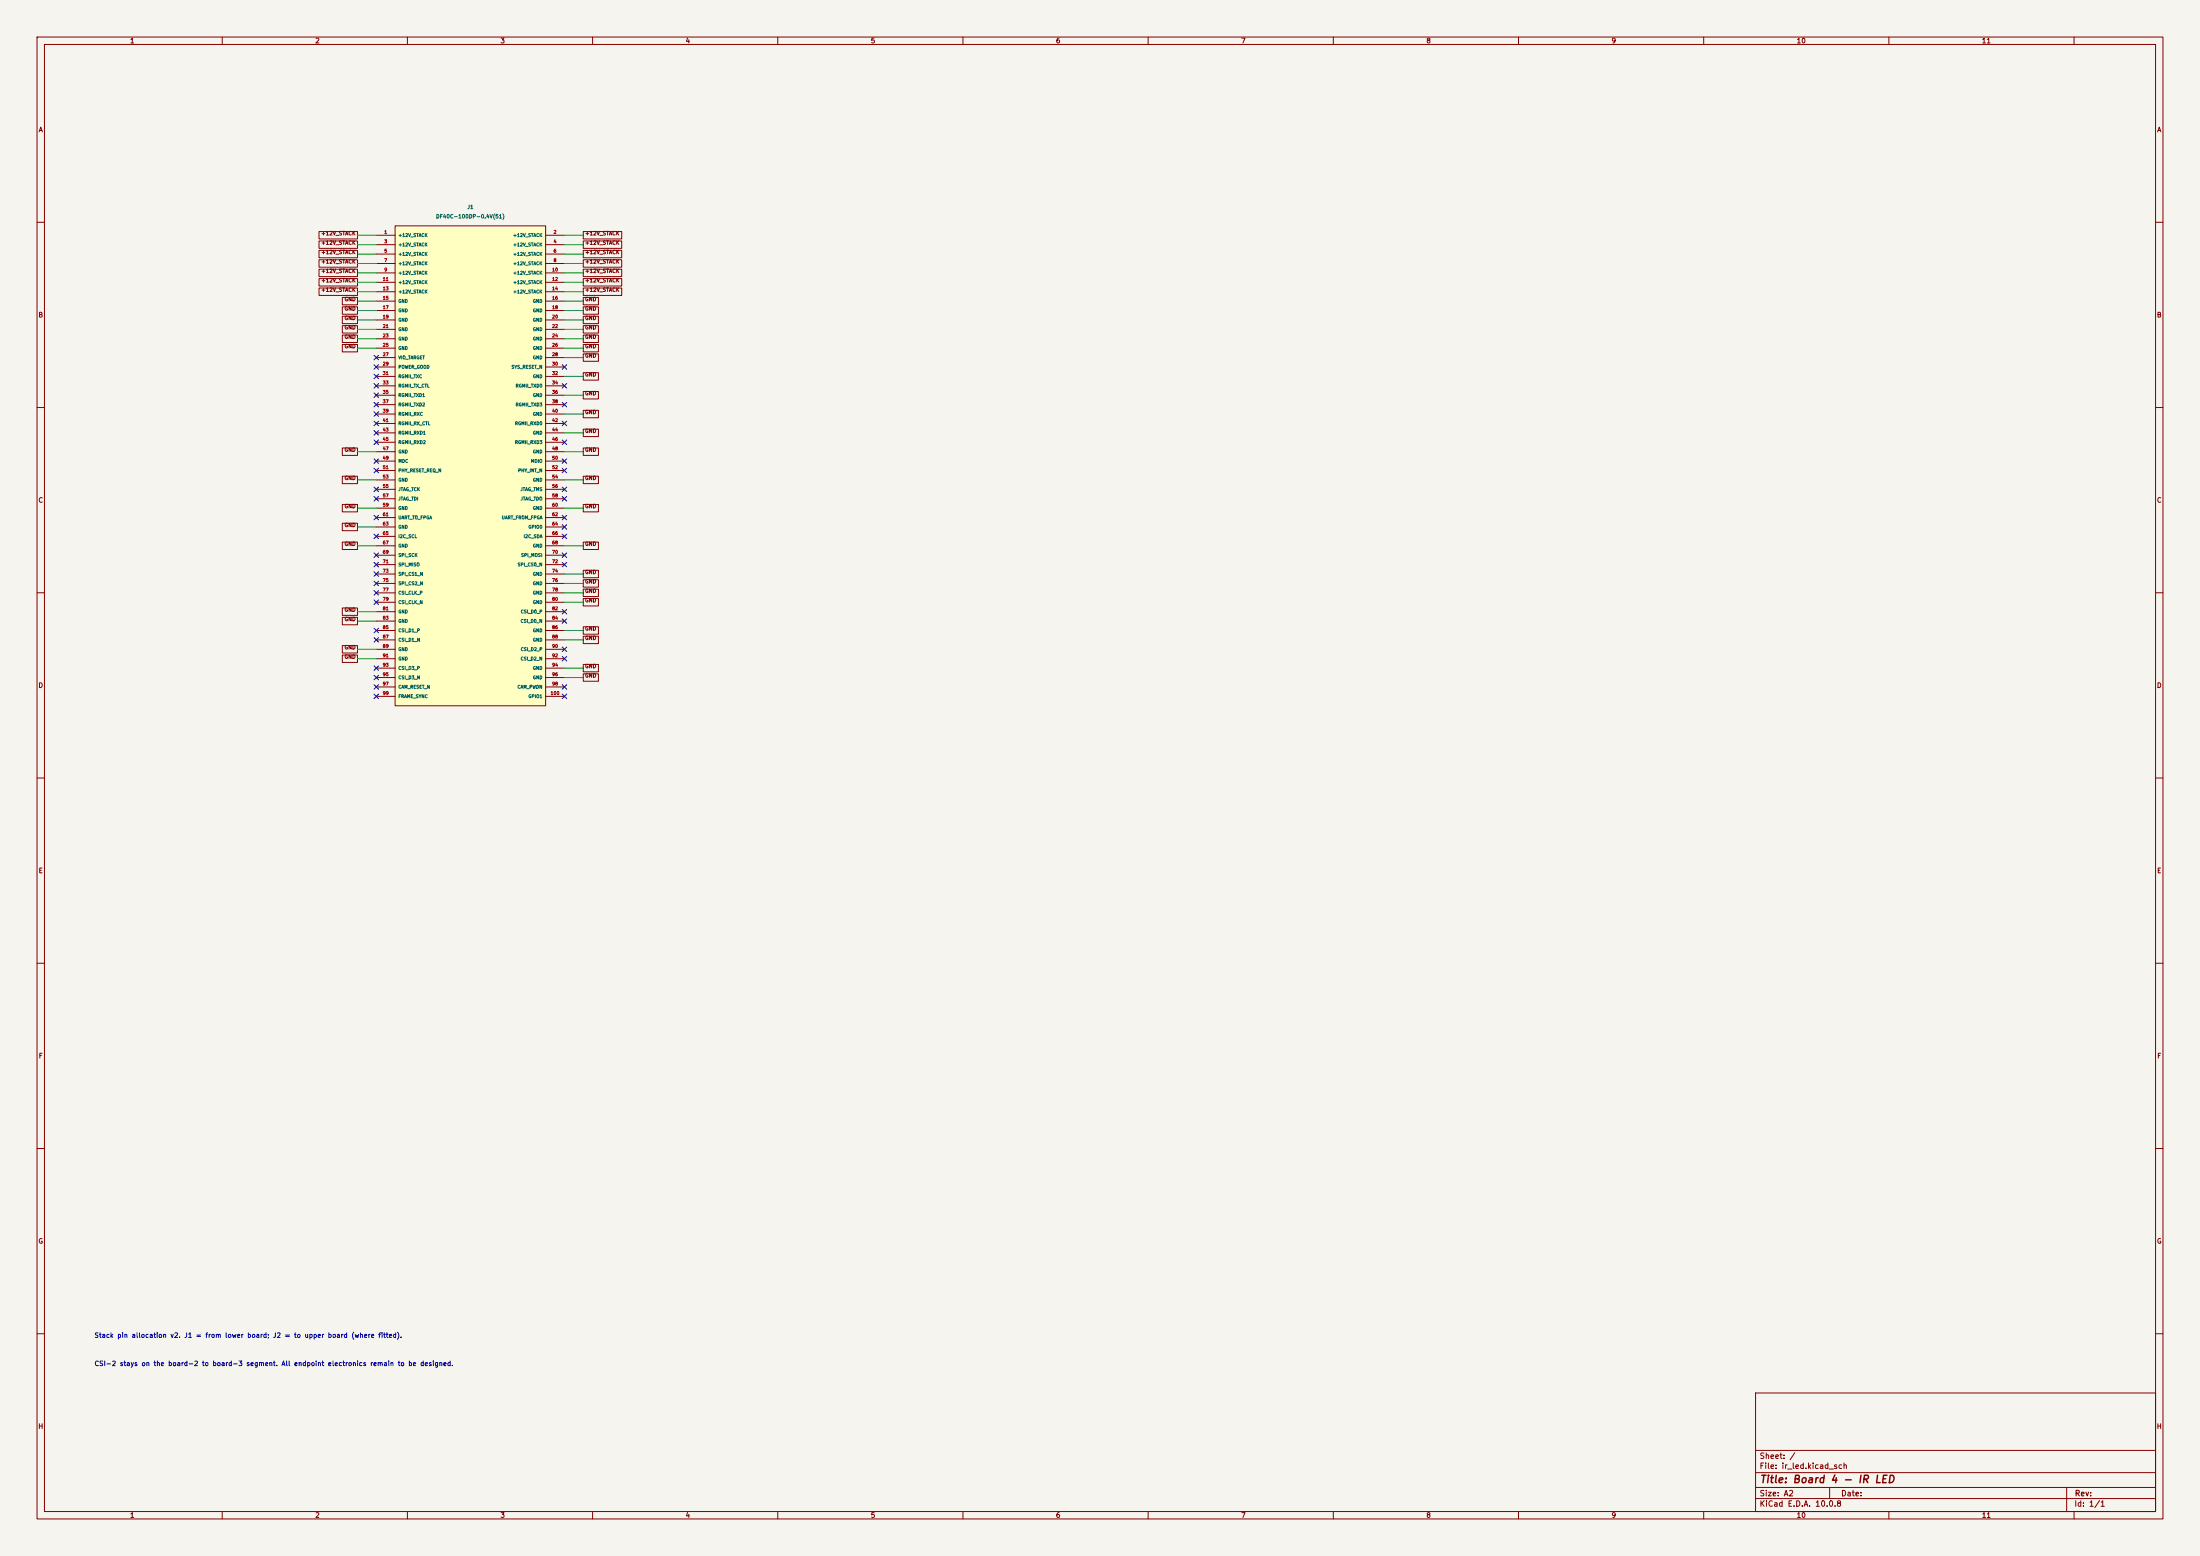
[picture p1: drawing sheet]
(kicad_sch
 (version 20260306)
 (generator "eeschema")
 (generator_version "10.0")
 (paper "A2")
 (title_block
  (title "Board 4 - IR LED"))
 (lib_symbols
  (symbol "CONN_DF40_100P_M:CONN_DF40_100P_M"
   (pin_names
    (offset 0.762)) (exclude_from_sim no) (in_bom yes) (on_board yes)
   (in_pos_files yes)
   (duplicate_pin_numbers_are_jumpers no)
   (property "Reference" "J" (at 0 0 0) (show_name no) (do_not_autoplace no) (effects (font (size 1 1))))
   (property "Value" "DF40 100p" (at 0 0 0) (show_name no) (do_not_autoplace no) (effects (font (size 1 1))))
   (property "Footprint" "Woki:CONN_DF40_100P_M" (at 0 0 0) (show_name no) (do_not_autoplace no) (hide yes) (effects (font (size 1 1))))
   (property "Datasheet" "https://www.hirose.com/product/series/DF40" (at 0 0 0) (show_name no) (do_not_autoplace no) (hide yes) (effects (font (size 1 1))))
   (property "Description" "" (at 0 0 0) (show_name no) (do_not_autoplace no) (hide yes) (effects (font (size 1.27 1.27))))
   (symbol "CONN_DF40_100P_M_1_1"
    (rectangle (start -20.32 2.54) (end 20.32 -127) (stroke (width 0.1524) (type default)) (fill (type background)))
    (pin passive line (at -25.4 0 0) (length 5.08) (name "+12V_STACK" (effects (font (size 0.85 0.85)))) (number "1" (effects (font (size 0.85 0.85)))))
    (pin passive line (at 25.4 0 180) (length 5.08) (name "+12V_STACK" (effects (font (size 0.85 0.85)))) (number "2" (effects (font (size 0.85 0.85)))))
    (pin passive line (at -25.4 -2.54 0) (length 5.08) (name "+12V_STACK" (effects (font (size 0.85 0.85)))) (number "3" (effects (font (size 0.85 0.85)))))
    (pin passive line (at 25.4 -2.54 180) (length 5.08) (name "+12V_STACK" (effects (font (size 0.85 0.85)))) (number "4" (effects (font (size 0.85 0.85)))))
    (pin passive line (at -25.4 -5.08 0) (length 5.08) (name "+12V_STACK" (effects (font (size 0.85 0.85)))) (number "5" (effects (font (size 0.85 0.85)))))
    (pin passive line (at 25.4 -5.08 180) (length 5.08) (name "+12V_STACK" (effects (font (size 0.85 0.85)))) (number "6" (effects (font (size 0.85 0.85)))))
    (pin passive line (at -25.4 -7.62 0) (length 5.08) (name "+12V_STACK" (effects (font (size 0.85 0.85)))) (number "7" (effects (font (size 0.85 0.85)))))
    (pin passive line (at 25.4 -7.62 180) (length 5.08) (name "+12V_STACK" (effects (font (size 0.85 0.85)))) (number "8" (effects (font (size 0.85 0.85)))))
    (pin passive line (at -25.4 -10.16 0) (length 5.08) (name "+12V_STACK" (effects (font (size 0.85 0.85)))) (number "9" (effects (font (size 0.85 0.85)))))
    (pin passive line (at 25.4 -10.16 180) (length 5.08) (name "+12V_STACK" (effects (font (size 0.85 0.85)))) (number "10" (effects (font (size 0.85 0.85)))))
    (pin passive line (at -25.4 -12.7 0) (length 5.08) (name "+12V_STACK" (effects (font (size 0.85 0.85)))) (number "11" (effects (font (size 0.85 0.85)))))
    (pin passive line (at 25.4 -12.7 180) (length 5.08) (name "+12V_STACK" (effects (font (size 0.85 0.85)))) (number "12" (effects (font (size 0.85 0.85)))))
    (pin passive line (at -25.4 -15.24 0) (length 5.08) (name "+12V_STACK" (effects (font (size 0.85 0.85)))) (number "13" (effects (font (size 0.85 0.85)))))
    (pin passive line (at 25.4 -15.24 180) (length 5.08) (name "+12V_STACK" (effects (font (size 0.85 0.85)))) (number "14" (effects (font (size 0.85 0.85)))))
    (pin passive line (at -25.4 -17.78 0) (length 5.08) (name "GND" (effects (font (size 0.85 0.85)))) (number "15" (effects (font (size 0.85 0.85)))))
    (pin passive line (at 25.4 -17.78 180) (length 5.08) (name "GND" (effects (font (size 0.85 0.85)))) (number "16" (effects (font (size 0.85 0.85)))))
    (pin passive line (at -25.4 -20.32 0) (length 5.08) (name "GND" (effects (font (size 0.85 0.85)))) (number "17" (effects (font (size 0.85 0.85)))))
    (pin passive line (at 25.4 -20.32 180) (length 5.08) (name "GND" (effects (font (size 0.85 0.85)))) (number "18" (effects (font (size 0.85 0.85)))))
    (pin passive line (at -25.4 -22.86 0) (length 5.08) (name "GND" (effects (font (size 0.85 0.85)))) (number "19" (effects (font (size 0.85 0.85)))))
    (pin passive line (at 25.4 -22.86 180) (length 5.08) (name "GND" (effects (font (size 0.85 0.85)))) (number "20" (effects (font (size 0.85 0.85)))))
    (pin passive line (at -25.4 -25.4 0) (length 5.08) (name "GND" (effects (font (size 0.85 0.85)))) (number "21" (effects (font (size 0.85 0.85)))))
    (pin passive line (at 25.4 -25.4 180) (length 5.08) (name "GND" (effects (font (size 0.85 0.85)))) (number "22" (effects (font (size 0.85 0.85)))))
    (pin passive line (at -25.4 -27.94 0) (length 5.08) (name "GND" (effects (font (size 0.85 0.85)))) (number "23" (effects (font (size 0.85 0.85)))))
    (pin passive line (at 25.4 -27.94 180) (length 5.08) (name "GND" (effects (font (size 0.85 0.85)))) (number "24" (effects (font (size 0.85 0.85)))))
    (pin passive line (at -25.4 -30.48 0) (length 5.08) (name "GND" (effects (font (size 0.85 0.85)))) (number "25" (effects (font (size 0.85 0.85)))))
    (pin passive line (at 25.4 -30.48 180) (length 5.08) (name "GND" (effects (font (size 0.85 0.85)))) (number "26" (effects (font (size 0.85 0.85)))))
    (pin passive line (at -25.4 -33.02 0) (length 5.08) (name "VIO_TARGET" (effects (font (size 0.85 0.85)))) (number "27" (effects (font (size 0.85 0.85)))))
    (pin passive line (at 25.4 -33.02 180) (length 5.08) (name "GND" (effects (font (size 0.85 0.85)))) (number "28" (effects (font (size 0.85 0.85)))))
    (pin passive line (at -25.4 -35.56 0) (length 5.08) (name "POWER_GOOD" (effects (font (size 0.85 0.85)))) (number "29" (effects (font (size 0.85 0.85)))))
    (pin passive line (at 25.4 -35.56 180) (length 5.08) (name "SYS_RESET_N" (effects (font (size 0.85 0.85)))) (number "30" (effects (font (size 0.85 0.85)))))
    (pin passive line (at -25.4 -38.1 0) (length 5.08) (name "RGMII_TXC" (effects (font (size 0.85 0.85)))) (number "31" (effects (font (size 0.85 0.85)))))
    (pin passive line (at 25.4 -38.1 180) (length 5.08) (name "GND" (effects (font (size 0.85 0.85)))) (number "32" (effects (font (size 0.85 0.85)))))
    (pin passive line (at -25.4 -40.64 0) (length 5.08) (name "RGMII_TX_CTL" (effects (font (size 0.85 0.85)))) (number "33" (effects (font (size 0.85 0.85)))))
    (pin passive line (at 25.4 -40.64 180) (length 5.08) (name "RGMII_TXD0" (effects (font (size 0.85 0.85)))) (number "34" (effects (font (size 0.85 0.85)))))
    (pin passive line (at -25.4 -43.18 0) (length 5.08) (name "RGMII_TXD1" (effects (font (size 0.85 0.85)))) (number "35" (effects (font (size 0.85 0.85)))))
    (pin passive line (at 25.4 -43.18 180) (length 5.08) (name "GND" (effects (font (size 0.85 0.85)))) (number "36" (effects (font (size 0.85 0.85)))))
    (pin passive line (at -25.4 -45.72 0) (length 5.08) (name "RGMII_TXD2" (effects (font (size 0.85 0.85)))) (number "37" (effects (font (size 0.85 0.85)))))
    (pin passive line (at 25.4 -45.72 180) (length 5.08) (name "RGMII_TXD3" (effects (font (size 0.85 0.85)))) (number "38" (effects (font (size 0.85 0.85)))))
    (pin passive line (at -25.4 -48.26 0) (length 5.08) (name "RGMII_RXC" (effects (font (size 0.85 0.85)))) (number "39" (effects (font (size 0.85 0.85)))))
    (pin passive line (at 25.4 -48.26 180) (length 5.08) (name "GND" (effects (font (size 0.85 0.85)))) (number "40" (effects (font (size 0.85 0.85)))))
    (pin passive line (at -25.4 -50.8 0) (length 5.08) (name "RGMII_RX_CTL" (effects (font (size 0.85 0.85)))) (number "41" (effects (font (size 0.85 0.85)))))
    (pin passive line (at 25.4 -50.8 180) (length 5.08) (name "RGMII_RXD0" (effects (font (size 0.85 0.85)))) (number "42" (effects (font (size 0.85 0.85)))))
    (pin passive line (at -25.4 -53.34 0) (length 5.08) (name "RGMII_RXD1" (effects (font (size 0.85 0.85)))) (number "43" (effects (font (size 0.85 0.85)))))
    (pin passive line (at 25.4 -53.34 180) (length 5.08) (name "GND" (effects (font (size 0.85 0.85)))) (number "44" (effects (font (size 0.85 0.85)))))
    (pin passive line (at -25.4 -55.88 0) (length 5.08) (name "RGMII_RXD2" (effects (font (size 0.85 0.85)))) (number "45" (effects (font (size 0.85 0.85)))))
    (pin passive line (at 25.4 -55.88 180) (length 5.08) (name "RGMII_RXD3" (effects (font (size 0.85 0.85)))) (number "46" (effects (font (size 0.85 0.85)))))
    (pin passive line (at -25.4 -58.42 0) (length 5.08) (name "GND" (effects (font (size 0.85 0.85)))) (number "47" (effects (font (size 0.85 0.85)))))
    (pin passive line (at 25.4 -58.42 180) (length 5.08) (name "GND" (effects (font (size 0.85 0.85)))) (number "48" (effects (font (size 0.85 0.85)))))
    (pin passive line (at -25.4 -60.96 0) (length 5.08) (name "MDC" (effects (font (size 0.85 0.85)))) (number "49" (effects (font (size 0.85 0.85)))))
    (pin passive line (at 25.4 -60.96 180) (length 5.08) (name "MDIO" (effects (font (size 0.85 0.85)))) (number "50" (effects (font (size 0.85 0.85)))))
    (pin passive line (at -25.4 -63.5 0) (length 5.08) (name "PHY_RESET_REQ_N" (effects (font (size 0.85 0.85)))) (number "51" (effects (font (size 0.85 0.85)))))
    (pin passive line (at 25.4 -63.5 180) (length 5.08) (name "PHY_INT_N" (effects (font (size 0.85 0.85)))) (number "52" (effects (font (size 0.85 0.85)))))
    (pin passive line (at -25.4 -66.04 0) (length 5.08) (name "GND" (effects (font (size 0.85 0.85)))) (number "53" (effects (font (size 0.85 0.85)))))
    (pin passive line (at 25.4 -66.04 180) (length 5.08) (name "GND" (effects (font (size 0.85 0.85)))) (number "54" (effects (font (size 0.85 0.85)))))
    (pin passive line (at -25.4 -68.58 0) (length 5.08) (name "JTAG_TCK" (effects (font (size 0.85 0.85)))) (number "55" (effects (font (size 0.85 0.85)))))
    (pin passive line (at 25.4 -68.58 180) (length 5.08) (name "JTAG_TMS" (effects (font (size 0.85 0.85)))) (number "56" (effects (font (size 0.85 0.85)))))
    (pin passive line (at -25.4 -71.12 0) (length 5.08) (name "JTAG_TDI" (effects (font (size 0.85 0.85)))) (number "57" (effects (font (size 0.85 0.85)))))
    (pin passive line (at 25.4 -71.12 180) (length 5.08) (name "JTAG_TDO" (effects (font (size 0.85 0.85)))) (number "58" (effects (font (size 0.85 0.85)))))
    (pin passive line (at -25.4 -73.66 0) (length 5.08) (name "GND" (effects (font (size 0.85 0.85)))) (number "59" (effects (font (size 0.85 0.85)))))
    (pin passive line (at 25.4 -73.66 180) (length 5.08) (name "GND" (effects (font (size 0.85 0.85)))) (number "60" (effects (font (size 0.85 0.85)))))
    (pin passive line (at -25.4 -76.2 0) (length 5.08) (name "UART_TO_FPGA" (effects (font (size 0.85 0.85)))) (number "61" (effects (font (size 0.85 0.85)))))
    (pin passive line (at 25.4 -76.2 180) (length 5.08) (name "UART_FROM_FPGA" (effects (font (size 0.85 0.85)))) (number "62" (effects (font (size 0.85 0.85)))))
    (pin passive line (at -25.4 -78.74 0) (length 5.08) (name "GND" (effects (font (size 0.85 0.85)))) (number "63" (effects (font (size 0.85 0.85)))))
    (pin passive line (at 25.4 -78.74 180) (length 5.08) (name "GPIO0" (effects (font (size 0.85 0.85)))) (number "64" (effects (font (size 0.85 0.85)))))
    (pin passive line (at -25.4 -81.28 0) (length 5.08) (name "I2C_SCL" (effects (font (size 0.85 0.85)))) (number "65" (effects (font (size 0.85 0.85)))))
    (pin passive line (at 25.4 -81.28 180) (length 5.08) (name "I2C_SDA" (effects (font (size 0.85 0.85)))) (number "66" (effects (font (size 0.85 0.85)))))
    (pin passive line (at -25.4 -83.82 0) (length 5.08) (name "GND" (effects (font (size 0.85 0.85)))) (number "67" (effects (font (size 0.85 0.85)))))
    (pin passive line (at 25.4 -83.82 180) (length 5.08) (name "GND" (effects (font (size 0.85 0.85)))) (number "68" (effects (font (size 0.85 0.85)))))
    (pin passive line (at -25.4 -86.36 0) (length 5.08) (name "SPI_SCK" (effects (font (size 0.85 0.85)))) (number "69" (effects (font (size 0.85 0.85)))))
    (pin passive line (at 25.4 -86.36 180) (length 5.08) (name "SPI_MOSI" (effects (font (size 0.85 0.85)))) (number "70" (effects (font (size 0.85 0.85)))))
    (pin passive line (at -25.4 -88.9 0) (length 5.08) (name "SPI_MISO" (effects (font (size 0.85 0.85)))) (number "71" (effects (font (size 0.85 0.85)))))
    (pin passive line (at 25.4 -88.9 180) (length 5.08) (name "SPI_CS0_N" (effects (font (size 0.85 0.85)))) (number "72" (effects (font (size 0.85 0.85)))))
    (pin passive line (at -25.4 -91.44 0) (length 5.08) (name "SPI_CS1_N" (effects (font (size 0.85 0.85)))) (number "73" (effects (font (size 0.85 0.85)))))
    (pin passive line (at 25.4 -91.44 180) (length 5.08) (name "GND" (effects (font (size 0.85 0.85)))) (number "74" (effects (font (size 0.85 0.85)))))
    (pin passive line (at -25.4 -93.98 0) (length 5.08) (name "SPI_CS2_N" (effects (font (size 0.85 0.85)))) (number "75" (effects (font (size 0.85 0.85)))))
    (pin passive line (at 25.4 -93.98 180) (length 5.08) (name "GND" (effects (font (size 0.85 0.85)))) (number "76" (effects (font (size 0.85 0.85)))))
    (pin passive line (at -25.4 -96.52 0) (length 5.08) (name "CSI_CLK_P" (effects (font (size 0.85 0.85)))) (number "77" (effects (font (size 0.85 0.85)))))
    (pin passive line (at 25.4 -96.52 180) (length 5.08) (name "GND" (effects (font (size 0.85 0.85)))) (number "78" (effects (font (size 0.85 0.85)))))
    (pin passive line (at -25.4 -99.06 0) (length 5.08) (name "CSI_CLK_N" (effects (font (size 0.85 0.85)))) (number "79" (effects (font (size 0.85 0.85)))))
    (pin passive line (at 25.4 -99.06 180) (length 5.08) (name "GND" (effects (font (size 0.85 0.85)))) (number "80" (effects (font (size 0.85 0.85)))))
    (pin passive line (at -25.4 -101.6 0) (length 5.08) (name "GND" (effects (font (size 0.85 0.85)))) (number "81" (effects (font (size 0.85 0.85)))))
    (pin passive line (at 25.4 -101.6 180) (length 5.08) (name "CSI_D0_P" (effects (font (size 0.85 0.85)))) (number "82" (effects (font (size 0.85 0.85)))))
    (pin passive line (at -25.4 -104.14 0) (length 5.08) (name "GND" (effects (font (size 0.85 0.85)))) (number "83" (effects (font (size 0.85 0.85)))))
    (pin passive line (at 25.4 -104.14 180) (length 5.08) (name "CSI_D0_N" (effects (font (size 0.85 0.85)))) (number "84" (effects (font (size 0.85 0.85)))))
    (pin passive line (at -25.4 -106.68 0) (length 5.08) (name "CSI_D1_P" (effects (font (size 0.85 0.85)))) (number "85" (effects (font (size 0.85 0.85)))))
    (pin passive line (at 25.4 -106.68 180) (length 5.08) (name "GND" (effects (font (size 0.85 0.85)))) (number "86" (effects (font (size 0.85 0.85)))))
    (pin passive line (at -25.4 -109.22 0) (length 5.08) (name "CSI_D1_N" (effects (font (size 0.85 0.85)))) (number "87" (effects (font (size 0.85 0.85)))))
    (pin passive line (at 25.4 -109.22 180) (length 5.08) (name "GND" (effects (font (size 0.85 0.85)))) (number "88" (effects (font (size 0.85 0.85)))))
    (pin passive line (at -25.4 -111.76 0) (length 5.08) (name "GND" (effects (font (size 0.85 0.85)))) (number "89" (effects (font (size 0.85 0.85)))))
    (pin passive line (at 25.4 -111.76 180) (length 5.08) (name "CSI_D2_P" (effects (font (size 0.85 0.85)))) (number "90" (effects (font (size 0.85 0.85)))))
    (pin passive line (at -25.4 -114.3 0) (length 5.08) (name "GND" (effects (font (size 0.85 0.85)))) (number "91" (effects (font (size 0.85 0.85)))))
    (pin passive line (at 25.4 -114.3 180) (length 5.08) (name "CSI_D2_N" (effects (font (size 0.85 0.85)))) (number "92" (effects (font (size 0.85 0.85)))))
    (pin passive line (at -25.4 -116.84 0) (length 5.08) (name "CSI_D3_P" (effects (font (size 0.85 0.85)))) (number "93" (effects (font (size 0.85 0.85)))))
    (pin passive line (at 25.4 -116.84 180) (length 5.08) (name "GND" (effects (font (size 0.85 0.85)))) (number "94" (effects (font (size 0.85 0.85)))))
    (pin passive line (at -25.4 -119.38 0) (length 5.08) (name "CSI_D3_N" (effects (font (size 0.85 0.85)))) (number "95" (effects (font (size 0.85 0.85)))))
    (pin passive line (at 25.4 -119.38 180) (length 5.08) (name "GND" (effects (font (size 0.85 0.85)))) (number "96" (effects (font (size 0.85 0.85)))))
    (pin passive line (at -25.4 -121.92 0) (length 5.08) (name "CAM_RESET_N" (effects (font (size 0.85 0.85)))) (number "97" (effects (font (size 0.85 0.85)))))
    (pin passive line (at 25.4 -121.92 180) (length 5.08) (name "CAM_PWDN" (effects (font (size 0.85 0.85)))) (number "98" (effects (font (size 0.85 0.85)))))
    (pin passive line (at -25.4 -124.46 0) (length 5.08) (name "FRAME_SYNC" (effects (font (size 0.85 0.85)))) (number "99" (effects (font (size 0.85 0.85)))))
    (pin passive line (at 25.4 -124.46 180) (length 5.08) (name "GPIO1" (effects (font (size 0.85 0.85)))) (number "100" (effects (font (size 0.85 0.85))))))
   (embedded_fonts no)))
 (text "Stack pin allocation v2. J1 = from lower board; J2 = to upper board (where fitted)."
  (exclude_from_sim no)
  (at 25.4 360.68 0)
  (effects (font (size 1.27 1.27)) (justify left)))
 (text "CSI-2 stays on the board-2 to board-3 segment. All endpoint electronics remain to be designed."
  (exclude_from_sim no)
  (at 25.4 368.3 0)
  (effects (font (size 1.27 1.27)) (justify left)))
 (no_connect
  (at 101.6 114.3))
 (no_connect
  (at 101.6 170.18))
 (no_connect
  (at 152.4 144.78))
 (no_connect
  (at 101.6 119.38))
 (no_connect
  (at 101.6 185.42))
 (no_connect
  (at 101.6 149.86))
 (no_connect
  (at 152.4 99.06))
 (no_connect
  (at 152.4 175.26))
 (no_connect
  (at 152.4 119.38))
 (no_connect
  (at 101.6 109.22))
 (no_connect
  (at 152.4 177.8))
 (no_connect
  (at 101.6 124.46))
 (no_connect
  (at 101.6 106.68))
 (no_connect
  (at 152.4 149.86))
 (no_connect
  (at 101.6 157.48))
 (no_connect
  (at 152.4 165.1))
 (no_connect
  (at 152.4 187.96))
 (no_connect
  (at 152.4 142.24))
 (no_connect
  (at 101.6 144.78))
 (no_connect
  (at 101.6 182.88))
 (no_connect
  (at 152.4 134.62))
 (no_connect
  (at 152.4 152.4))
 (no_connect
  (at 101.6 172.72))
 (no_connect
  (at 152.4 109.22))
 (no_connect
  (at 101.6 152.4))
 (no_connect
  (at 101.6 116.84))
 (no_connect
  (at 152.4 104.14))
 (no_connect
  (at 101.6 187.96))
 (no_connect
  (at 101.6 96.52))
 (no_connect
  (at 152.4 114.3))
 (no_connect
  (at 101.6 101.6))
 (no_connect
  (at 101.6 104.14))
 (no_connect
  (at 101.6 162.56))
 (no_connect
  (at 152.4 185.42))
 (no_connect
  (at 101.6 127))
 (no_connect
  (at 101.6 134.62))
 (no_connect
  (at 101.6 139.7))
 (no_connect
  (at 101.6 111.76))
 (no_connect
  (at 101.6 99.06))
 (no_connect
  (at 152.4 127))
 (no_connect
  (at 101.6 132.08))
 (no_connect
  (at 152.4 139.7))
 (no_connect
  (at 152.4 167.64))
 (no_connect
  (at 152.4 132.08))
 (no_connect
  (at 152.4 124.46))
 (no_connect
  (at 101.6 160.02))
 (no_connect
  (at 101.6 154.94))
 (no_connect
  (at 101.6 180.34))
 (wire
  (pts (xy 152.4 170.18) (xy 157.48 170.18))
  (stroke (width 0) (type default)))
 (wire
  (pts (xy 152.4 76.2) (xy 157.48 76.2))
  (stroke (width 0) (type default)))
 (wire
  (pts (xy 152.4 91.44) (xy 157.48 91.44))
  (stroke (width 0) (type default)))
 (wire
  (pts (xy 101.6 76.2) (xy 96.52 76.2))
  (stroke (width 0) (type default)))
 (wire
  (pts (xy 101.6 177.8) (xy 96.52 177.8))
  (stroke (width 0) (type default)))
 (wire
  (pts (xy 101.6 81.28) (xy 96.52 81.28))
  (stroke (width 0) (type default)))
 (wire
  (pts (xy 101.6 78.74) (xy 96.52 78.74))
  (stroke (width 0) (type default)))
 (wire
  (pts (xy 152.4 86.36) (xy 157.48 86.36))
  (stroke (width 0) (type default)))
 (wire
  (pts (xy 152.4 63.5) (xy 157.48 63.5))
  (stroke (width 0) (type default)))
 (wire
  (pts (xy 152.4 83.82) (xy 157.48 83.82))
  (stroke (width 0) (type default)))
 (wire
  (pts (xy 152.4 180.34) (xy 157.48 180.34))
  (stroke (width 0) (type default)))
 (wire
  (pts (xy 152.4 71.12) (xy 157.48 71.12))
  (stroke (width 0) (type default)))
 (wire
  (pts (xy 152.4 78.74) (xy 157.48 78.74))
  (stroke (width 0) (type default)))
 (wire
  (pts (xy 101.6 175.26) (xy 96.52 175.26))
  (stroke (width 0) (type default)))
 (wire
  (pts (xy 152.4 81.28) (xy 157.48 81.28))
  (stroke (width 0) (type default)))
 (wire
  (pts (xy 152.4 157.48) (xy 157.48 157.48))
  (stroke (width 0) (type default)))
 (wire
  (pts (xy 101.6 88.9) (xy 96.52 88.9))
  (stroke (width 0) (type default)))
 (wire
  (pts (xy 101.6 121.92) (xy 96.52 121.92))
  (stroke (width 0) (type default)))
 (wire
  (pts (xy 152.4 147.32) (xy 157.48 147.32))
  (stroke (width 0) (type default)))
 (wire
  (pts (xy 101.6 73.66) (xy 96.52 73.66))
  (stroke (width 0) (type default)))
 (wire
  (pts (xy 152.4 172.72) (xy 157.48 172.72))
  (stroke (width 0) (type default)))
 (wire
  (pts (xy 152.4 93.98) (xy 157.48 93.98))
  (stroke (width 0) (type default)))
 (wire
  (pts (xy 101.6 91.44) (xy 96.52 91.44))
  (stroke (width 0) (type default)))
 (wire
  (pts (xy 101.6 63.5) (xy 96.52 63.5))
  (stroke (width 0) (type default)))
 (wire
  (pts (xy 152.4 73.66) (xy 157.48 73.66))
  (stroke (width 0) (type default)))
 (wire
  (pts (xy 101.6 68.58) (xy 96.52 68.58))
  (stroke (width 0) (type default)))
 (wire
  (pts (xy 101.6 147.32) (xy 96.52 147.32))
  (stroke (width 0) (type default)))
 (wire
  (pts (xy 152.4 121.92) (xy 157.48 121.92))
  (stroke (width 0) (type default)))
 (wire
  (pts (xy 152.4 137.16) (xy 157.48 137.16))
  (stroke (width 0) (type default)))
 (wire
  (pts (xy 152.4 116.84) (xy 157.48 116.84))
  (stroke (width 0) (type default)))
 (wire
  (pts (xy 152.4 106.68) (xy 157.48 106.68))
  (stroke (width 0) (type default)))
 (wire
  (pts (xy 101.6 66.04) (xy 96.52 66.04))
  (stroke (width 0) (type default)))
 (wire
  (pts (xy 152.4 129.54) (xy 157.48 129.54))
  (stroke (width 0) (type default)))
 (wire
  (pts (xy 152.4 66.04) (xy 157.48 66.04))
  (stroke (width 0) (type default)))
 (wire
  (pts (xy 152.4 88.9) (xy 157.48 88.9))
  (stroke (width 0) (type default)))
 (wire
  (pts (xy 101.6 167.64) (xy 96.52 167.64))
  (stroke (width 0) (type default)))
 (wire
  (pts (xy 101.6 129.54) (xy 96.52 129.54))
  (stroke (width 0) (type default)))
 (wire
  (pts (xy 101.6 165.1) (xy 96.52 165.1))
  (stroke (width 0) (type default)))
 (wire
  (pts (xy 101.6 83.82) (xy 96.52 83.82))
  (stroke (width 0) (type default)))
 (wire
  (pts (xy 152.4 182.88) (xy 157.48 182.88))
  (stroke (width 0) (type default)))
 (wire
  (pts (xy 152.4 68.58) (xy 157.48 68.58))
  (stroke (width 0) (type default)))
 (wire
  (pts (xy 152.4 101.6) (xy 157.48 101.6))
  (stroke (width 0) (type default)))
 (wire
  (pts (xy 152.4 154.94) (xy 157.48 154.94))
  (stroke (width 0) (type default)))
 (wire
  (pts (xy 152.4 96.52) (xy 157.48 96.52))
  (stroke (width 0) (type default)))
 (wire
  (pts (xy 101.6 142.24) (xy 96.52 142.24))
  (stroke (width 0) (type default)))
 (wire
  (pts (xy 101.6 71.12) (xy 96.52 71.12))
  (stroke (width 0) (type default)))
 (wire
  (pts (xy 152.4 160.02) (xy 157.48 160.02))
  (stroke (width 0) (type default)))
 (wire
  (pts (xy 152.4 111.76) (xy 157.48 111.76))
  (stroke (width 0) (type default)))
 (wire
  (pts (xy 101.6 137.16) (xy 96.52 137.16))
  (stroke (width 0) (type default)))
 (wire
  (pts (xy 101.6 86.36) (xy 96.52 86.36))
  (stroke (width 0) (type default)))
 (wire
  (pts (xy 152.4 162.56) (xy 157.48 162.56))
  (stroke (width 0) (type default)))
 (wire
  (pts (xy 101.6 93.98) (xy 96.52 93.98))
  (stroke (width 0) (type default)))
 (global_label "+12V_STACK"
  (shape passive)
  (at 157.48 78.74 0)
  (effects (font (size 1 1)) (justify left bottom))
  (property "Intersheetrefs" "${INTERSHEET_REFS}" (at 157.48 78.74 0) (hide yes) (show_name no) (do_not_autoplace no) (effects (font (size 1.27 1.27)))))
 (global_label "GND"
  (shape passive)
  (at 96.52 165.1 180)
  (effects (font (size 1 1)) (justify right bottom))
  (property "Intersheetrefs" "${INTERSHEET_REFS}" (at 96.52 165.1 0) (hide yes) (show_name no) (do_not_autoplace no) (effects (font (size 1.27 1.27)))))
 (global_label "GND"
  (shape passive)
  (at 157.48 106.68 0)
  (effects (font (size 1 1)) (justify left bottom))
  (property "Intersheetrefs" "${INTERSHEET_REFS}" (at 157.48 106.68 0) (hide yes) (show_name no) (do_not_autoplace no) (effects (font (size 1.27 1.27)))))
 (global_label "GND"
  (shape passive)
  (at 157.48 96.52 0)
  (effects (font (size 1 1)) (justify left bottom))
  (property "Intersheetrefs" "${INTERSHEET_REFS}" (at 157.48 96.52 0) (hide yes) (show_name no) (do_not_autoplace no) (effects (font (size 1.27 1.27)))))
 (global_label "GND"
  (shape passive)
  (at 157.48 111.76 0)
  (effects (font (size 1 1)) (justify left bottom))
  (property "Intersheetrefs" "${INTERSHEET_REFS}" (at 157.48 111.76 0) (hide yes) (show_name no) (do_not_autoplace no) (effects (font (size 1.27 1.27)))))
 (global_label "GND"
  (shape passive)
  (at 96.52 167.64 180)
  (effects (font (size 1 1)) (justify right bottom))
  (property "Intersheetrefs" "${INTERSHEET_REFS}" (at 96.52 167.64 0) (hide yes) (show_name no) (do_not_autoplace no) (effects (font (size 1.27 1.27)))))
 (global_label "GND"
  (shape passive)
  (at 157.48 182.88 0)
  (effects (font (size 1 1)) (justify left bottom))
  (property "Intersheetrefs" "${INTERSHEET_REFS}" (at 157.48 182.88 0) (hide yes) (show_name no) (do_not_autoplace no) (effects (font (size 1.27 1.27)))))
 (global_label "GND"
  (shape passive)
  (at 96.52 129.54 180)
  (effects (font (size 1 1)) (justify right bottom))
  (property "Intersheetrefs" "${INTERSHEET_REFS}" (at 96.52 129.54 0) (hide yes) (show_name no) (do_not_autoplace no) (effects (font (size 1.27 1.27)))))
 (global_label "+12V_STACK"
  (shape passive)
  (at 157.48 66.04 0)
  (effects (font (size 1 1)) (justify left bottom))
  (property "Intersheetrefs" "${INTERSHEET_REFS}" (at 157.48 66.04 0) (hide yes) (show_name no) (do_not_autoplace no) (effects (font (size 1.27 1.27)))))
 (global_label "GND"
  (shape passive)
  (at 157.48 83.82 0)
  (effects (font (size 1 1)) (justify left bottom))
  (property "Intersheetrefs" "${INTERSHEET_REFS}" (at 157.48 83.82 0) (hide yes) (show_name no) (do_not_autoplace no) (effects (font (size 1.27 1.27)))))
 (global_label "GND"
  (shape passive)
  (at 96.52 175.26 180)
  (effects (font (size 1 1)) (justify right bottom))
  (property "Intersheetrefs" "${INTERSHEET_REFS}" (at 96.52 175.26 0) (hide yes) (show_name no) (do_not_autoplace no) (effects (font (size 1.27 1.27)))))
 (global_label "GND"
  (shape passive)
  (at 157.48 170.18 0)
  (effects (font (size 1 1)) (justify left bottom))
  (property "Intersheetrefs" "${INTERSHEET_REFS}" (at 157.48 170.18 0) (hide yes) (show_name no) (do_not_autoplace no) (effects (font (size 1.27 1.27)))))
 (global_label "GND"
  (shape passive)
  (at 157.48 157.48 0)
  (effects (font (size 1 1)) (justify left bottom))
  (property "Intersheetrefs" "${INTERSHEET_REFS}" (at 157.48 157.48 0) (hide yes) (show_name no) (do_not_autoplace no) (effects (font (size 1.27 1.27)))))
 (global_label "GND"
  (shape passive)
  (at 96.52 93.98 180)
  (effects (font (size 1 1)) (justify right bottom))
  (property "Intersheetrefs" "${INTERSHEET_REFS}" (at 96.52 93.98 0) (hide yes) (show_name no) (do_not_autoplace no) (effects (font (size 1.27 1.27)))))
 (global_label "GND"
  (shape passive)
  (at 157.48 93.98 0)
  (effects (font (size 1 1)) (justify left bottom))
  (property "Intersheetrefs" "${INTERSHEET_REFS}" (at 157.48 93.98 0) (hide yes) (show_name no) (do_not_autoplace no) (effects (font (size 1.27 1.27)))))
 (global_label "GND"
  (shape passive)
  (at 157.48 86.36 0)
  (effects (font (size 1 1)) (justify left bottom))
  (property "Intersheetrefs" "${INTERSHEET_REFS}" (at 157.48 86.36 0) (hide yes) (show_name no) (do_not_autoplace no) (effects (font (size 1.27 1.27)))))
 (global_label "+12V_STACK"
  (shape passive)
  (at 96.52 68.58 180)
  (effects (font (size 1 1)) (justify right bottom))
  (property "Intersheetrefs" "${INTERSHEET_REFS}" (at 96.52 68.58 0) (hide yes) (show_name no) (do_not_autoplace no) (effects (font (size 1.27 1.27)))))
 (global_label "+12V_STACK"
  (shape passive)
  (at 96.52 63.5 180)
  (effects (font (size 1 1)) (justify right bottom))
  (property "Intersheetrefs" "${INTERSHEET_REFS}" (at 96.52 63.5 0) (hide yes) (show_name no) (do_not_autoplace no) (effects (font (size 1.27 1.27)))))
 (global_label "GND"
  (shape passive)
  (at 96.52 91.44 180)
  (effects (font (size 1 1)) (justify right bottom))
  (property "Intersheetrefs" "${INTERSHEET_REFS}" (at 96.52 91.44 0) (hide yes) (show_name no) (do_not_autoplace no) (effects (font (size 1.27 1.27)))))
 (global_label "GND"
  (shape passive)
  (at 157.48 172.72 0)
  (effects (font (size 1 1)) (justify left bottom))
  (property "Intersheetrefs" "${INTERSHEET_REFS}" (at 157.48 172.72 0) (hide yes) (show_name no) (do_not_autoplace no) (effects (font (size 1.27 1.27)))))
 (global_label "GND"
  (shape passive)
  (at 96.52 142.24 180)
  (effects (font (size 1 1)) (justify right bottom))
  (property "Intersheetrefs" "${INTERSHEET_REFS}" (at 96.52 142.24 0) (hide yes) (show_name no) (do_not_autoplace no) (effects (font (size 1.27 1.27)))))
 (global_label "GND"
  (shape passive)
  (at 157.48 137.16 0)
  (effects (font (size 1 1)) (justify left bottom))
  (property "Intersheetrefs" "${INTERSHEET_REFS}" (at 157.48 137.16 0) (hide yes) (show_name no) (do_not_autoplace no) (effects (font (size 1.27 1.27)))))
 (global_label "GND"
  (shape passive)
  (at 157.48 180.34 0)
  (effects (font (size 1 1)) (justify left bottom))
  (property "Intersheetrefs" "${INTERSHEET_REFS}" (at 157.48 180.34 0) (hide yes) (show_name no) (do_not_autoplace no) (effects (font (size 1.27 1.27)))))
 (global_label "+12V_STACK"
  (shape passive)
  (at 96.52 73.66 180)
  (effects (font (size 1 1)) (justify right bottom))
  (property "Intersheetrefs" "${INTERSHEET_REFS}" (at 96.52 73.66 0) (hide yes) (show_name no) (do_not_autoplace no) (effects (font (size 1.27 1.27)))))
 (global_label "GND"
  (shape passive)
  (at 96.52 177.8 180)
  (effects (font (size 1 1)) (justify right bottom))
  (property "Intersheetrefs" "${INTERSHEET_REFS}" (at 96.52 177.8 0) (hide yes) (show_name no) (do_not_autoplace no) (effects (font (size 1.27 1.27)))))
 (global_label "GND"
  (shape passive)
  (at 157.48 91.44 0)
  (effects (font (size 1 1)) (justify left bottom))
  (property "Intersheetrefs" "${INTERSHEET_REFS}" (at 157.48 91.44 0) (hide yes) (show_name no) (do_not_autoplace no) (effects (font (size 1.27 1.27)))))
 (global_label "GND"
  (shape passive)
  (at 157.48 147.32 0)
  (effects (font (size 1 1)) (justify left bottom))
  (property "Intersheetrefs" "${INTERSHEET_REFS}" (at 157.48 147.32 0) (hide yes) (show_name no) (do_not_autoplace no) (effects (font (size 1.27 1.27)))))
 (global_label "+12V_STACK"
  (shape passive)
  (at 96.52 71.12 180)
  (effects (font (size 1 1)) (justify right bottom))
  (property "Intersheetrefs" "${INTERSHEET_REFS}" (at 96.52 71.12 0) (hide yes) (show_name no) (do_not_autoplace no) (effects (font (size 1.27 1.27)))))
 (global_label "GND"
  (shape passive)
  (at 96.52 81.28 180)
  (effects (font (size 1 1)) (justify right bottom))
  (property "Intersheetrefs" "${INTERSHEET_REFS}" (at 96.52 81.28 0) (hide yes) (show_name no) (do_not_autoplace no) (effects (font (size 1.27 1.27)))))
 (global_label "GND"
  (shape passive)
  (at 96.52 86.36 180)
  (effects (font (size 1 1)) (justify right bottom))
  (property "Intersheetrefs" "${INTERSHEET_REFS}" (at 96.52 86.36 0) (hide yes) (show_name no) (do_not_autoplace no) (effects (font (size 1.27 1.27)))))
 (global_label "GND"
  (shape passive)
  (at 157.48 154.94 0)
  (effects (font (size 1 1)) (justify left bottom))
  (property "Intersheetrefs" "${INTERSHEET_REFS}" (at 157.48 154.94 0) (hide yes) (show_name no) (do_not_autoplace no) (effects (font (size 1.27 1.27)))))
 (global_label "+12V_STACK"
  (shape passive)
  (at 157.48 71.12 0)
  (effects (font (size 1 1)) (justify left bottom))
  (property "Intersheetrefs" "${INTERSHEET_REFS}" (at 157.48 71.12 0) (hide yes) (show_name no) (do_not_autoplace no) (effects (font (size 1.27 1.27)))))
 (global_label "GND"
  (shape passive)
  (at 157.48 160.02 0)
  (effects (font (size 1 1)) (justify left bottom))
  (property "Intersheetrefs" "${INTERSHEET_REFS}" (at 157.48 160.02 0) (hide yes) (show_name no) (do_not_autoplace no) (effects (font (size 1.27 1.27)))))
 (global_label "+12V_STACK"
  (shape passive)
  (at 157.48 73.66 0)
  (effects (font (size 1 1)) (justify left bottom))
  (property "Intersheetrefs" "${INTERSHEET_REFS}" (at 157.48 73.66 0) (hide yes) (show_name no) (do_not_autoplace no) (effects (font (size 1.27 1.27)))))
 (global_label "GND"
  (shape passive)
  (at 96.52 137.16 180)
  (effects (font (size 1 1)) (justify right bottom))
  (property "Intersheetrefs" "${INTERSHEET_REFS}" (at 96.52 137.16 0) (hide yes) (show_name no) (do_not_autoplace no) (effects (font (size 1.27 1.27)))))
 (global_label "GND"
  (shape passive)
  (at 96.52 147.32 180)
  (effects (font (size 1 1)) (justify right bottom))
  (property "Intersheetrefs" "${INTERSHEET_REFS}" (at 96.52 147.32 0) (hide yes) (show_name no) (do_not_autoplace no) (effects (font (size 1.27 1.27)))))
 (global_label "+12V_STACK"
  (shape passive)
  (at 157.48 68.58 0)
  (effects (font (size 1 1)) (justify left bottom))
  (property "Intersheetrefs" "${INTERSHEET_REFS}" (at 157.48 68.58 0) (hide yes) (show_name no) (do_not_autoplace no) (effects (font (size 1.27 1.27)))))
 (global_label "GND"
  (shape passive)
  (at 157.48 162.56 0)
  (effects (font (size 1 1)) (justify left bottom))
  (property "Intersheetrefs" "${INTERSHEET_REFS}" (at 157.48 162.56 0) (hide yes) (show_name no) (do_not_autoplace no) (effects (font (size 1.27 1.27)))))
 (global_label "GND"
  (shape passive)
  (at 157.48 116.84 0)
  (effects (font (size 1 1)) (justify left bottom))
  (property "Intersheetrefs" "${INTERSHEET_REFS}" (at 157.48 116.84 0) (hide yes) (show_name no) (do_not_autoplace no) (effects (font (size 1.27 1.27)))))
 (global_label "GND"
  (shape passive)
  (at 96.52 121.92 180)
  (effects (font (size 1 1)) (justify right bottom))
  (property "Intersheetrefs" "${INTERSHEET_REFS}" (at 96.52 121.92 0) (hide yes) (show_name no) (do_not_autoplace no) (effects (font (size 1.27 1.27)))))
 (global_label "+12V_STACK"
  (shape passive)
  (at 96.52 76.2 180)
  (effects (font (size 1 1)) (justify right bottom))
  (property "Intersheetrefs" "${INTERSHEET_REFS}" (at 96.52 76.2 0) (hide yes) (show_name no) (do_not_autoplace no) (effects (font (size 1.27 1.27)))))
 (global_label "GND"
  (shape passive)
  (at 157.48 129.54 0)
  (effects (font (size 1 1)) (justify left bottom))
  (property "Intersheetrefs" "${INTERSHEET_REFS}" (at 157.48 129.54 0) (hide yes) (show_name no) (do_not_autoplace no) (effects (font (size 1.27 1.27)))))
 (global_label "+12V_STACK"
  (shape passive)
  (at 157.48 76.2 0)
  (effects (font (size 1 1)) (justify left bottom))
  (property "Intersheetrefs" "${INTERSHEET_REFS}" (at 157.48 76.2 0) (hide yes) (show_name no) (do_not_autoplace no) (effects (font (size 1.27 1.27)))))
 (global_label "+12V_STACK"
  (shape passive)
  (at 96.52 78.74 180)
  (effects (font (size 1 1)) (justify right bottom))
  (property "Intersheetrefs" "${INTERSHEET_REFS}" (at 96.52 78.74 0) (hide yes) (show_name no) (do_not_autoplace no) (effects (font (size 1.27 1.27)))))
 (global_label "GND"
  (shape passive)
  (at 96.52 83.82 180)
  (effects (font (size 1 1)) (justify right bottom))
  (property "Intersheetrefs" "${INTERSHEET_REFS}" (at 96.52 83.82 0) (hide yes) (show_name no) (do_not_autoplace no) (effects (font (size 1.27 1.27)))))
 (global_label "GND"
  (shape passive)
  (at 96.52 88.9 180)
  (effects (font (size 1 1)) (justify right bottom))
  (property "Intersheetrefs" "${INTERSHEET_REFS}" (at 96.52 88.9 0) (hide yes) (show_name no) (do_not_autoplace no) (effects (font (size 1.27 1.27)))))
 (global_label "GND"
  (shape passive)
  (at 157.48 88.9 0)
  (effects (font (size 1 1)) (justify left bottom))
  (property "Intersheetrefs" "${INTERSHEET_REFS}" (at 157.48 88.9 0) (hide yes) (show_name no) (do_not_autoplace no) (effects (font (size 1.27 1.27)))))
 (global_label "+12V_STACK"
  (shape passive)
  (at 96.52 66.04 180)
  (effects (font (size 1 1)) (justify right bottom))
  (property "Intersheetrefs" "${INTERSHEET_REFS}" (at 96.52 66.04 0) (hide yes) (show_name no) (do_not_autoplace no) (effects (font (size 1.27 1.27)))))
 (global_label "GND"
  (shape passive)
  (at 157.48 81.28 0)
  (effects (font (size 1 1)) (justify left bottom))
  (property "Intersheetrefs" "${INTERSHEET_REFS}" (at 157.48 81.28 0) (hide yes) (show_name no) (do_not_autoplace no) (effects (font (size 1.27 1.27)))))
 (global_label "+12V_STACK"
  (shape passive)
  (at 157.48 63.5 0)
  (effects (font (size 1 1)) (justify left bottom))
  (property "Intersheetrefs" "${INTERSHEET_REFS}" (at 157.48 63.5 0) (hide yes) (show_name no) (do_not_autoplace no) (effects (font (size 1.27 1.27)))))
 (global_label "GND"
  (shape passive)
  (at 157.48 101.6 0)
  (effects (font (size 1 1)) (justify left bottom))
  (property "Intersheetrefs" "${INTERSHEET_REFS}" (at 157.48 101.6 0) (hide yes) (show_name no) (do_not_autoplace no) (effects (font (size 1.27 1.27)))))
 (global_label "GND"
  (shape passive)
  (at 157.48 121.92 0)
  (effects (font (size 1 1)) (justify left bottom))
  (property "Intersheetrefs" "${INTERSHEET_REFS}" (at 157.48 121.92 0) (hide yes) (show_name no) (do_not_autoplace no) (effects (font (size 1.27 1.27)))))
 (symbol
  (lib_id "CONN_DF40_100P_M:CONN_DF40_100P_M")
  (at 127 63.5 0)
  (unit 1)
  (body_style 1)
  (exclude_from_sim no)
  (in_bom yes)
  (on_board yes)
  (in_pos_files yes)
  (dnp no)
  (property "Reference" "J1" (at 127 55.88 0) (show_name no) (do_not_autoplace no) (effects (font (size 1 1))))
  (property "Value" "DF40C-100DP-0.4V(51)" (at 127 58.42 0) (show_name no) (do_not_autoplace no) (effects (font (size 1 1))))
  (property "Footprint" "Woki:CONN_DF40_100P_M" (at 0 0 0) (hide yes) (show_name no) (do_not_autoplace no) (effects (font (size 1 1))))
  (property "Datasheet" "https://www.hirose.com/product/series/DF40" (at 0 0 0) (hide yes) (show_name no) (do_not_autoplace no) (effects (font (size 1 1))))
  (property "Description" "" (at 55.88 152.4 0) (show_name no) (do_not_autoplace no) (effects (font (size 1.27 1.27))))
  (pin "1")
  (pin "2")
  (pin "3")
  (pin "4")
  (pin "5")
  (pin "6")
  (pin "7")
  (pin "8")
  (pin "9")
  (pin "10")
  (pin "11")
  (pin "12")
  (pin "13")
  (pin "14")
  (pin "15")
  (pin "16")
  (pin "17")
  (pin "18")
  (pin "19")
  (pin "20")
  (pin "21")
  (pin "22")
  (pin "23")
  (pin "24")
  (pin "25")
  (pin "26")
  (pin "27")
  (pin "28")
  (pin "29")
  (pin "30")
  (pin "31")
  (pin "32")
  (pin "33")
  (pin "34")
  (pin "35")
  (pin "36")
  (pin "37")
  (pin "38")
  (pin "39")
  (pin "40")
  (pin "41")
  (pin "42")
  (pin "43")
  (pin "44")
  (pin "45")
  (pin "46")
  (pin "47")
  (pin "48")
  (pin "49")
  (pin "50")
  (pin "51")
  (pin "52")
  (pin "53")
  (pin "54")
  (pin "55")
  (pin "56")
  (pin "57")
  (pin "58")
  (pin "59")
  (pin "60")
  (pin "61")
  (pin "62")
  (pin "63")
  (pin "64")
  (pin "65")
  (pin "66")
  (pin "67")
  (pin "68")
  (pin "69")
  (pin "70")
  (pin "71")
  (pin "72")
  (pin "73")
  (pin "74")
  (pin "75")
  (pin "76")
  (pin "77")
  (pin "78")
  (pin "79")
  (pin "80")
  (pin "81")
  (pin "82")
  (pin "83")
  (pin "84")
  (pin "85")
  (pin "86")
  (pin "87")
  (pin "88")
  (pin "89")
  (pin "90")
  (pin "91")
  (pin "92")
  (pin "93")
  (pin "94")
  (pin "95")
  (pin "96")
  (pin "97")
  (pin "98")
  (pin "99")
  (pin "100")))
